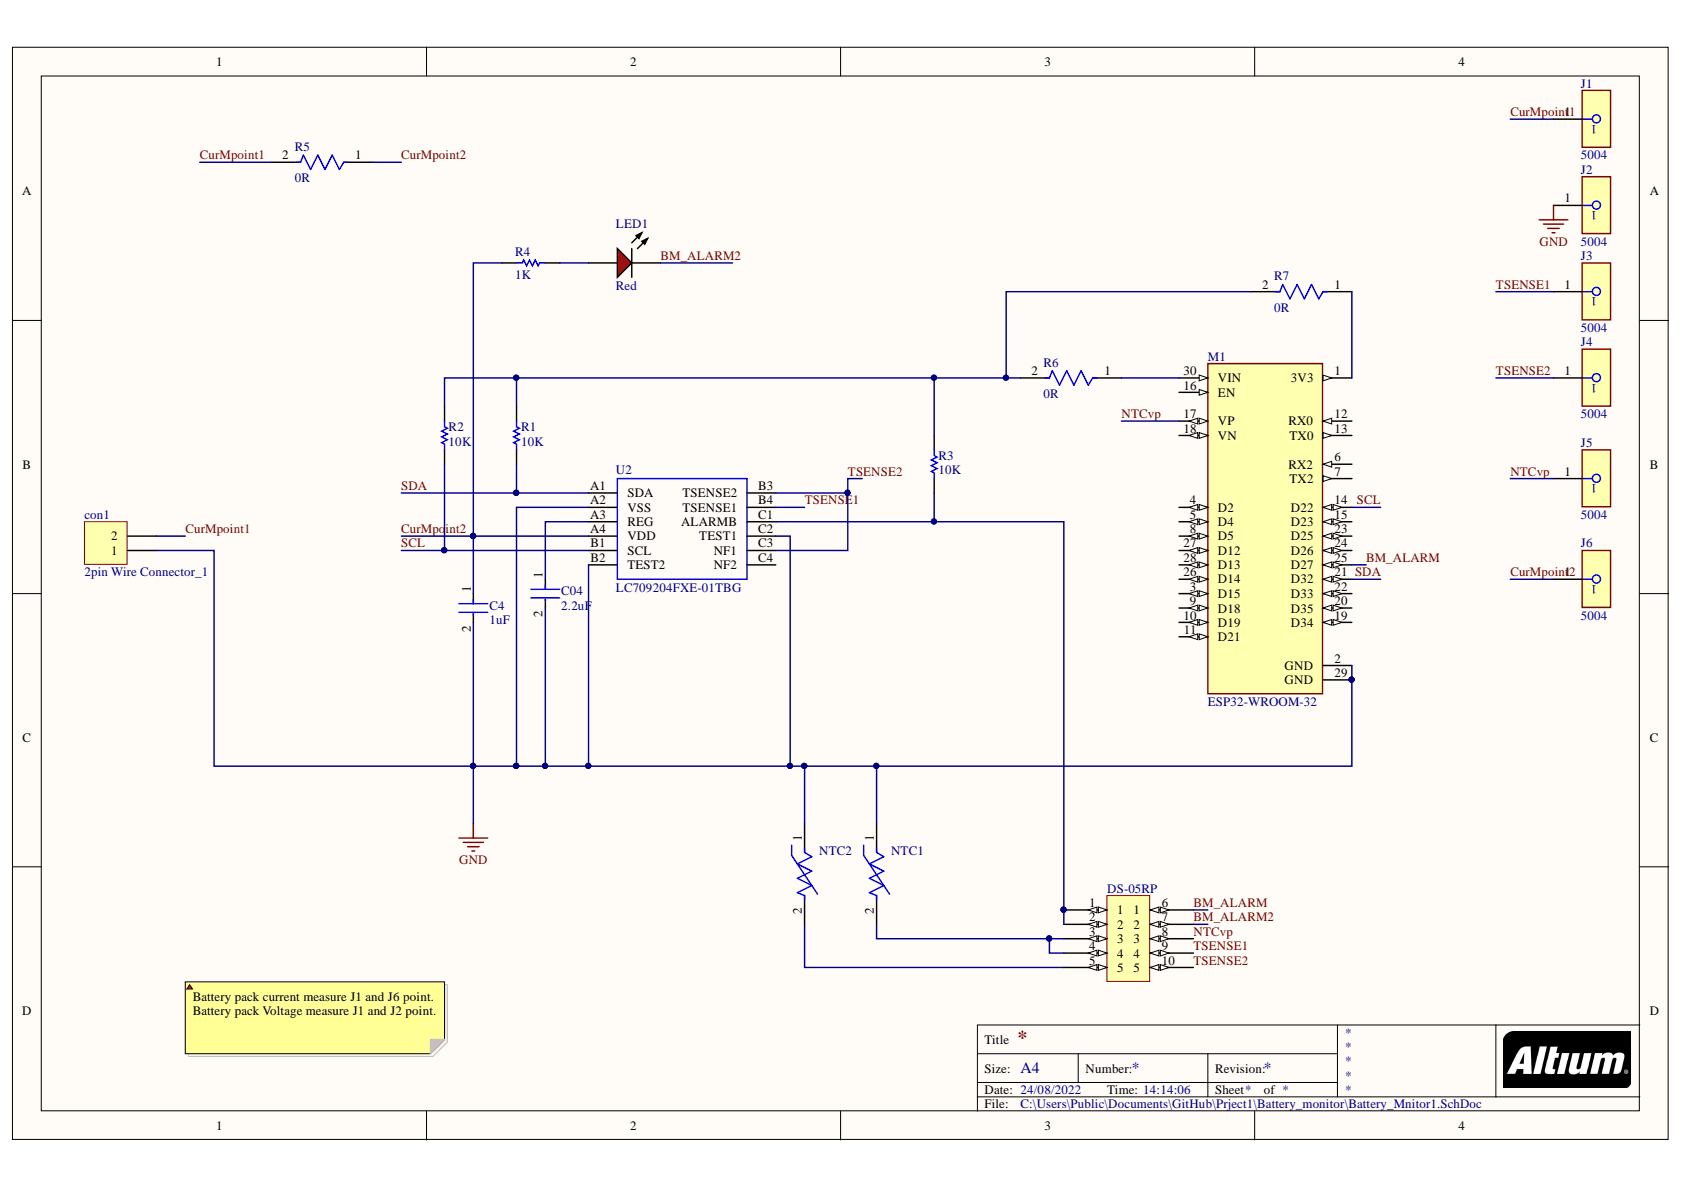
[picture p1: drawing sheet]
# Altium project Battery_Mnitor1.PrjPcb
1 sheet, 22 parts. Net scope: global (net labels, ports and power ports of the same name join across sheets).
Board file: Battery_Mnitor1.PcbDoc

## Sheet Battery_Mnitor1.SchDoc
size A4

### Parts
C04  2.2uF  [FP-CL826-IPC_C]
C4  1uF  [FP-CL542-IPC_C]
con1  2pin Wire Connector_1  [HDR1X2H]
DS-05RP  Dip Switch  [DIP10]  (value not drawn)
J1  5004  [FP-5004-MFG]
J2  5004  [FP-5004-MFG]
J3  5004  [FP-5004-MFG]
J4  5004  [FP-5004-MFG]
J5  5004  [FP-5004-MFG]
J6  5004  [FP-5004-MFG]
LED1  Red  [VISH-TLMX1100_V]
M1  ESP32-WROOM-32  [ESP32-DEVKIT-V1]
NTC1  NXRT15XH103FA1B030  [FP-NXR_151B030-MFG]  (value not drawn)
NTC2  NXRT15XH103FA1B030  [FP-NXR_151B030-MFG]  (value not drawn)
R1  10K  [RESC1005X40X25LL05T10]
R2  10K  [RESC1005X40X25LL05T10]
R3  10K  [RESC1005X40X25LL05T10]
R4  1K  [RESC1005X40X25LL05T10]
R5  0R  [FP-RC0402-0_4-IPC_A]
R6  0R  [FP-RC0402-0_4-IPC_A]
R7  0R  [FP-RC0402-0_4-IPC_A]
U2  LC709204FXE-01TBG  [BGA12C40P4X3_191X148X51]

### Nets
GND: C04.2 C4.2 con1.1 J2.1 M1.2(GND) M1.29(GND) NTC1.1 NTC2.1 U2.A2(VSS) U2.B2(TEST2) U2.C2(TEST1)
BM_ALARM: DS-05RP.6(1) M1.25(D27)
BM_ALARM2: DS-05RP.7(2) LED1.2(K)
CurMpoint1: con1.2 J1.1 R5.2
CurMpoint2: C4.1 J6.1 R4.2 R5.1 U2.A4(VDD)
NTCvp: DS-05RP.8(3) J5.1 M1.17(VP)
SCL: M1.14(D22) R2.2 U2.B1(SCL)
SDA: M1.21(D32) R1.2 U2.A1(SDA)
TSENSE1: DS-05RP.9(4) J3.1 U2.B4(TSENSE1)
TSENSE2: DS-05RP.10(5) J4.1 U2.B3(TSENSE2) U2.C3(NF1)
NetC04_1: C04.1 U2.A3(REG)
NetDS-05RP_1: DS-05RP.1 DS-05RP.2 R3.2 U2.C1(ALARMB)
NetDS-05RP_3: DS-05RP.3 DS-05RP.4 NTC1.2
NetDS-05RP_5: DS-05RP.5 NTC2.2
NetLED1_1: LED1.1(A) R4.1
NetM1_1: M1.1(3V3) R7.1
NetM1_30: M1.30(VIN) R6.1
NetR1_1: R1.1 R2.1 R3.1 R6.2 R7.2

Not connected (* = marked no-connect by the designer): M1 3(D15) 4(D2) 5(D4) 6(RX2) 7(TX2) 8(D5) 9(D18) 10(D19) 11(D21) 12(RX0) 13(TX0) 15(D23) 16(EN) 18(VN) 19(D34) 20(D35) 22(D33) 23(D25) 24(D26) 26(D14) 27(D12) 28(D13); U2 C4(NF2)

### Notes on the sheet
- Battery pack current measure J1 and J6 point. Battery pack Voltage measure J1 and J2 point.
